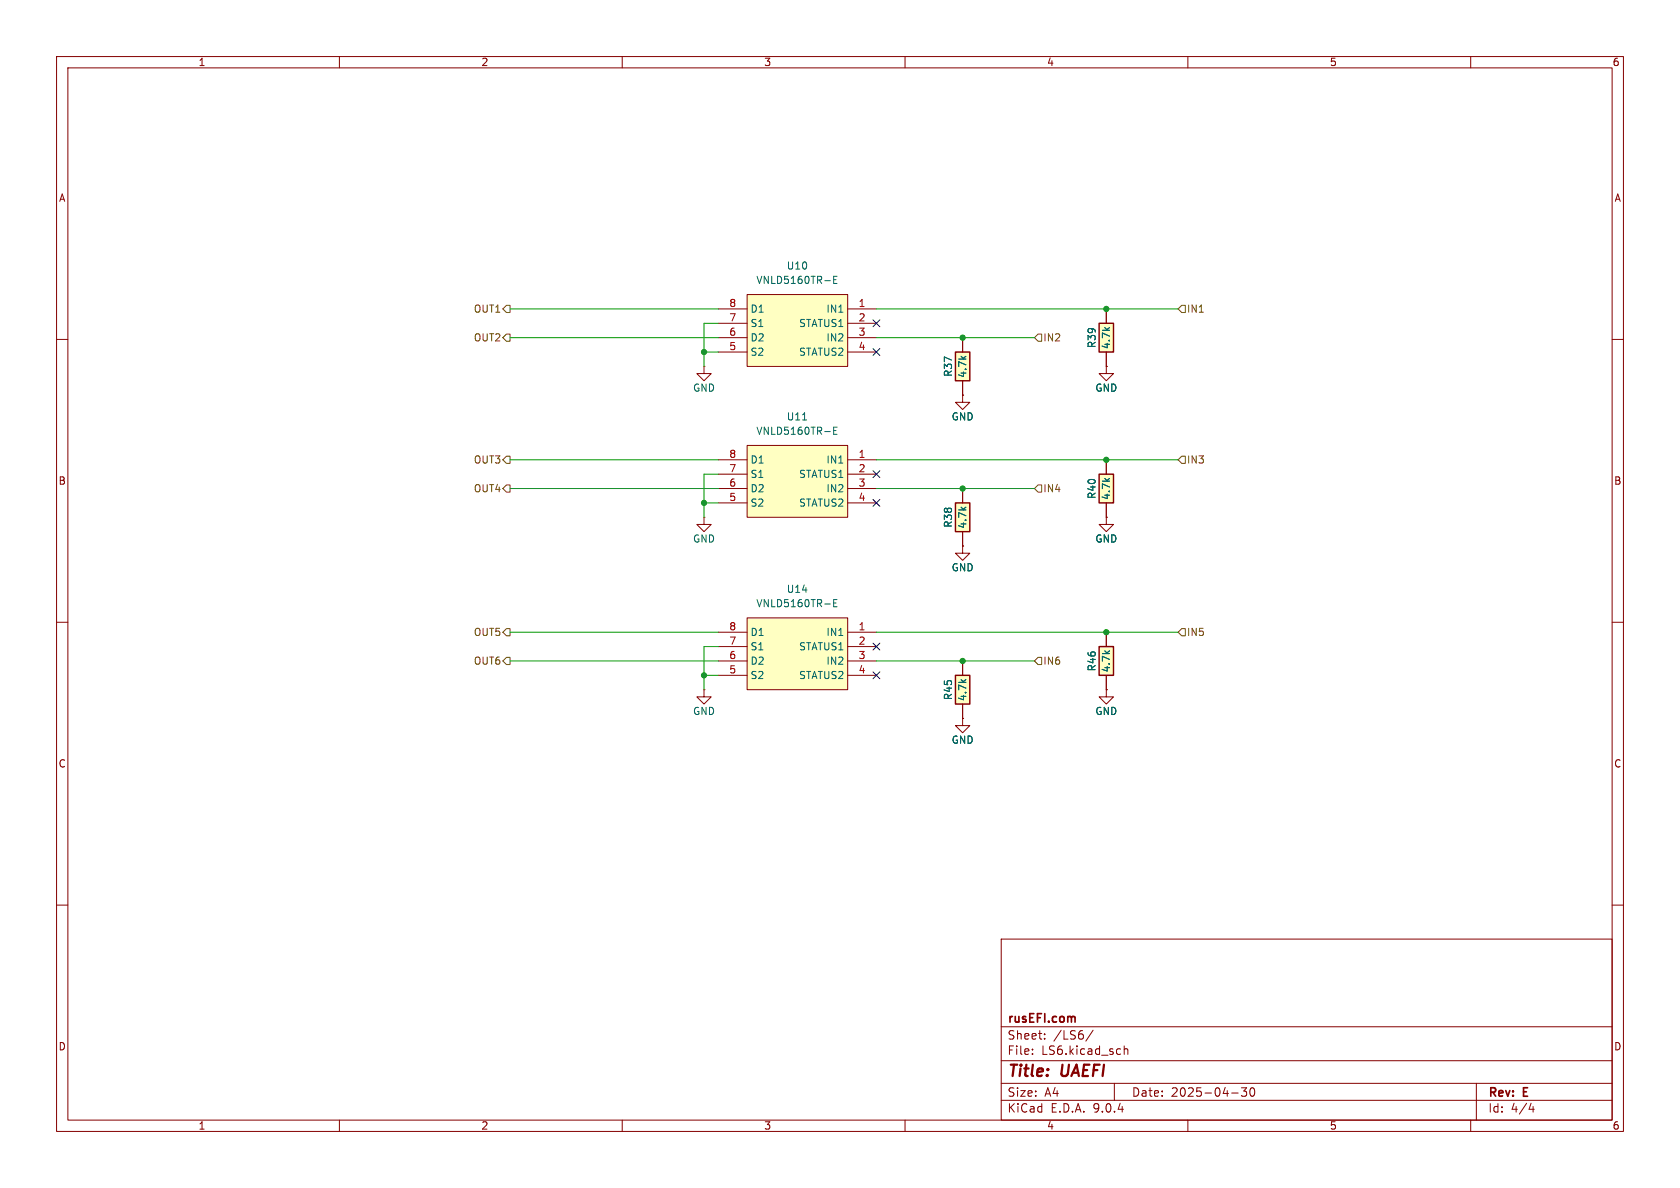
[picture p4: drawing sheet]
<svg xmlns="http://www.w3.org/2000/svg" width="297mm" height="210mm" viewBox="0 0 297 210" stroke-linecap="round" stroke-linejoin="round" font-family="sans-serif">
<g fill="none" stroke="#840000" stroke-width=".18">
<path d="M10 10h277v190h-277zM12 12h273v186h-273zM60 10v2M110 10v2M160 10v2M210 10v2M260 10v2M10 60h2M285 60h2M170.2 96.5v1.3h-1.3l1.3 1.3 1.2-1.3h-1.2M170.2 96.5h.1M195.6 91.4v1.3h-1.3l1.3 1.3 1.2-1.3h-1.2"/>
<path d="M195.6 91.4h.1M10 110h2M285 110h2M124.5 121.9v1.3h-1.3l1.3 1.3 1.2-1.3h-1.2M124.5 121.9h.1M10 160h2M177 166h108v32h-108zM285 160h2M60 198v2M110 198v2M160 198v2M177 194.5h108"/>
<path d="M177 191.5h108M177 187.5h108M177 181.5h108M182.5 186.3v.1M182.5 185.5v.1M184.7 183.6v.1M184.7 182.8v.1M193.2 182.1l-1.2 2M197 191.5v3M198.7 184.9v1.5M198.7 185.5l.3-.1 .3 .1 .1 .9M210 198v2"/>
<path d="M217.7 193.2h1.2M219.5 192.3h.9l-.5 .6 .4 .1v.7l-.2 .1h-.4l-.2-.1M221.1 192.4l.2-.1a.81 .81 0 0 1 .6 .6 .81 .81 0 0 1-.3 .8l-.1 .1a.81 .81 0 0 1-.4-1.4zM260 198v2M261 191.5v6.5M270.7 195l-.4 1.1h.9M271 195.6v1"/>
</g>
<path d="M189.8 179.7l.3 .2v.8" fill="none" stroke="#840000" stroke-width=".3"/>
<path d="M194.3 83.8h2.5v5.1h-2.5z" fill="#ffffc2"/>
<path d="M194.3 83.8h2.5v5.1h-2.5z" fill="none" stroke="#840000" stroke-width=".25"/>
<path d="M124.5 64.8v1.2h-1.3l1.3 1.3 1.2-1.3h-1.2M124.5 64.8h.1M195.6 81.3v2.5M195.6 88.9v2.5" fill="none" stroke="#840000" stroke-width=".18"/>
<path d="M168.9 62.2h2.5v5.1h-2.5z" fill="#ffffc2"/>
<path d="M168.9 62.2h2.5v5.1h-2.5z" fill="none" stroke="#840000" stroke-width=".25"/>
<path d="M170.2 59.7v2.5M170.2 69.9v1.2h-1.3l1.3 1.3 1.2-1.3h-1.2M170.2 69.9h.1M170.2 67.3v2.6M195.6 64.8v1.2h-1.3l1.3 1.3 1.2-1.3h-1.2M195.6 64.8h.1M170.2 127v1.3h-1.3l1.3 1.2 1.2-1.2h-1.2M170.2 127h.1" fill="none" stroke="#840000" stroke-width=".18"/>
<path d="M168.9 88.9h2.5v5.1h-2.5z" fill="#ffffc2"/>
<path d="M168.9 88.9h2.5v5.1h-2.5z" fill="none" stroke="#840000" stroke-width=".25"/>
<path d="M124.5 91.4v1.3h-1.3l1.3 1.3 1.2-1.3h-1.2M124.5 91.4h.1M170.2 86.4v2.5M170.2 94v2.5" fill="none" stroke="#840000" stroke-width=".18"/>
<path d="M194.3 57.2h2.5v5h-2.5z" fill="#ffffc2"/>
<path d="M194.3 57.2h2.5v5h-2.5z" fill="none" stroke="#840000" stroke-width=".25"/>
<path d="M195.6 54.6v2.6M195.6 62.2v2.6" fill="none" stroke="#840000" stroke-width=".18"/>
<path d="M194.3 114.3h2.5v5.1h-2.5z" fill="#ffffc2"/>
<path d="M194.3 114.3h2.5v5.1h-2.5z" fill="none" stroke="#840000" stroke-width=".25"/>
<path d="M195.6 111.8v2.5M195.6 119.4v2.5" fill="none" stroke="#840000" stroke-width=".18"/>
<path d="M168.9 119.4h2.5v5.1h-2.5z" fill="#ffffc2"/>
<path d="M168.9 119.4h2.5v5.1h-2.5z" fill="none" stroke="#840000" stroke-width=".25"/>
<path d="M170.2 116.8v2.6M170.2 124.5v2.5" fill="none" stroke="#840000" stroke-width=".18"/>
<path d="M132.1 109.2h17.8v12.7h-17.8z" fill="#ffffc2"/>
<path d="M127 111.8h5.1M127 114.3h5.1M127 116.8h5.1M127 119.4h5.1M132.1 109.2h17.8v12.7h-17.8zM149.9 111.8h5M149.9 114.3h5M149.9 116.8h5M149.9 119.4h5" fill="none" stroke="#840000" stroke-width=".18"/>
<path d="M147.4 106.6h.4M148 106h-.6v1.3h.6" fill="none" stroke="#006464" stroke-width=".18"/>
<path d="M132.1 52.1h17.8v12.7h-17.8z" fill="#ffffc2"/>
<path d="M127 54.6h5.1M127 57.2h5.1M127 59.7h5.1M132.1 52.1h17.8v12.7h-17.8zM149.9 54.6h5M149.9 57.2h5M149.9 59.7h5M127 62.2h5.1M149.9 62.2h5" fill="none" stroke="#840000" stroke-width=".18"/>
<path d="M147.4 49.4h.4M148 48.8h-.6v1.3h.6" fill="none" stroke="#006464" stroke-width=".18"/>
<path d="M132.1 78.7h17.8v12.7h-17.8z" fill="#ffffc2"/>
<g fill="none" stroke="#840000" stroke-width=".18">
<path d="M170.2 59.7v2.5M195.6 54.6v2.6M132.1 78.7h17.8v12.7h-17.8zM170.2 69.9h.1M170.2 67.3v2.6M195.6 64.8h.1M195.6 62.2v2.6M127 81.3h5.1M127 83.8h5.1M127 86.4h5.1M127 88.9h5.1M149.9 81.3h5"/>
<path d="M149.9 83.8h5M149.9 86.4h5M149.9 88.9h5M170.2 96.5h.1M170.2 86.4v2.5M170.2 94v2.5M195.6 91.4h.1M195.6 81.3v2.5M195.6 88.9v2.5M170.2 116.8v2.6M195.6 111.8v2.5M195.6 119.4v2.5"/>
<path d="M170.2 127h.1M170.2 124.5v2.5M195.6 121.9v1.3h-1.3l1.3 1.3 1.2-1.3h-1.2M195.6 121.9h.1"/>
</g>
<path d="M141.9 74.2h.7M147.4 76.1h.4M148 75.5h-.6v1.3h.6" fill="none" stroke="#006464" stroke-width=".18"/>
<path d="M88.9 59.7l.6-.6h.7v1.2h-.7zM89.5 54h.7v1.2h-.7l-.6-.6zM183.5 59.1h.6v1.2h-.6l-.6-.6zM208.9 54h.6v1.2h-.6l-.6-.6zM88.9 81.3l.6-.7h.7v1.3h-.7zM89.5 85.7h.7v1.3h-.7l-.6-.6zM183.5 85.7h.6v1.3h-.6l-.6-.6zM208.9 80.6h.6v1.3h-.6l-.6-.6zM88.9 116.8l.6-.6h.7v1.3h-.7zM89.5 111.1h.7v1.3h-.7l-.6-.6zM183.5 116.2h.6v1.3h-.6l-.6-.7zM208.9 111.1h.6v1.3h-.6l-.6-.6z" fill="none" stroke="#725600" stroke-width=".18"/>
<g fill="none" stroke="#009600" stroke-width=".18">
<path d="M90.2 54.6h36.8M90.2 59.7h36.8M127 57.2h-2.5v7.6M154.9 54.6h53.4M154.9 59.7h28M124.5 62.2h2.5M90.2 81.3h36.8M90.2 86.4h36.8M124.5 88.9h2.5M127 83.8h-2.5v7.6M154.9 81.3h53.4M154.9 86.4h28"/>
<path d="M90.2 111.8h36.8M90.2 116.8h36.8M124.5 119.4h2.5M127 114.3h-2.5v7.6M154.9 111.8h53.4M154.9 116.8h28"/>
</g>
<path d="M154.3 56.5l1.2 1.3M155.5 56.5l-1.2 1.3M154.3 61.6l1.2 1.2M155.5 61.6l-1.2 1.2M154.3 88.3l1.2 1.2M154.3 83.2l1.2 1.2M155.5 88.3l-1.2 1.2M155.5 83.2l-1.2 1.2M154.3 118.8l1.2 1.2M154.3 113.7l1.2 1.2M155.5 118.8l-1.2 1.2M155.5 113.7l-1.2 1.2" fill="none" stroke="#000084" stroke-width=".18"/>
<g fill="#009600" stroke="#009600" stroke-width=".18">
<circle cx="124.5" cy="88.9" r=".46"/>
<circle cx="124.5" cy="62.2" r=".46"/>
<circle cx="124.5" cy="119.4" r=".46"/>
<circle cx="170.2" cy="59.7" r=".46"/>
<circle cx="170.2" cy="116.8" r=".46"/>
<circle cx="170.2" cy="86.4" r=".46"/>
<circle cx="195.6" cy="111.8" r=".46"/>
<circle cx="195.6" cy="54.6" r=".46"/>
<circle cx="195.6" cy="81.3" r=".46"/>
</g>
<g font-size="2.8" fill="#840000">
<text x="178" y="190.9">Title:</text>
<text x="187.7" y="190.9">UAEFI</text>
</g>
<g font-size="2.1" fill="#840000">
<text x="178" y="184">Sheet:</text>
<text x="178" y="181.2">rusEFI.com</text>
<text x="186.2" y="184">/LS6/</text>
<text x="178" y="186.7">File:</text>
<text x="184.1" y="186.7">LS6.kicad_sch</text>
<text x="178" y="196.9">KiCad</text>
<text x="178" y="194.1">Size:</text>
<text x="184.7" y="194.1">A4</text>
<text x="185.7" y="196.9">E.D.A.</text>
<text x="193.3" y="196.9">9.0.4</text>
<text x="200" y="194.1">Date:</text>
<text x="207" y="194.1">2025-04-30</text>
<text x="263" y="194.3">Rev:</text>
<text x="263" y="196.9">Id:</text>
<text x="267.1" y="196.9">4/4</text>
<text x="269.4" y="194.3">E</text>
</g>
<g font-size="1.8" fill="#840000">
<text x="35" y="11.9">1</text>
<text x="85" y="11.9">2</text>
<text x="135" y="11.9">3</text>
<text x="185" y="11.9">4</text>
<text x="235" y="11.9">5</text>
<text x="285" y="11.9">6</text>
<text x="10.3" y="35.9">A</text>
<text x="285.3" y="35.9">A</text>
<text x="10.3" y="85.9">B</text>
<text x="285.3" y="85.9">B</text>
<text x="10.3" y="135.9">C</text>
<text x="285.3" y="135.9">C</text>
<text x="10.3" y="185.9">D</text>
<text x="285.3" y="185.9">D</text>
<text x="35" y="199.9">1</text>
<text x="85" y="199.9">2</text>
<text x="135" y="199.9">3</text>
<text x="185" y="199.9">4</text>
<text x="235" y="199.9">5</text>
<text x="285" y="199.9">6</text>
</g>
<g font-size="1.8" fill="#006464">
<text x="139" y="47.9">U10</text>
<text x="133.6" y="50.4">VNLD5160TR-E</text>
<text x="132.6" y="55.5">D1</text>
<text x="132.6" y="58">S1</text>
<text x="141.2" y="58">STATUS1</text>
<text x="146" y="55.5">IN1</text>
<text x="132.6" y="60.6">D2</text>
<text x="132.6" y="63.1">S2</text>
<text x="141.2" y="63.1">STATUS2</text>
<text x="146" y="60.6">IN2</text>
<text x="193.9" y="61.6" transform="rotate(-90 193.9 61.6)">R39</text>
<text x="196.4" y="61.8" transform="rotate(-90 196.4 61.8)">4.7k</text>
<text x="122.4" y="69.4">GND</text>
<text x="168.5" y="66.7" transform="rotate(-90 168.5 66.7)">R37</text>
<text x="171" y="66.9" transform="rotate(-90 171 66.9)">4.7k</text>
<text x="193.5" y="69.4">GND</text>
<text x="133.6" y="77.1">VNLD5160TR-E</text>
<text x="139" y="74.5">U11</text>
<text x="168.1" y="74.5">GND</text>
<text x="132.6" y="82.1">D1</text>
<text x="146" y="82.1">IN1</text>
<text x="132.6" y="84.7">S1</text>
<text x="132.6" y="87.2">D2</text>
<text x="132.6" y="89.8">S2</text>
<text x="141.2" y="84.7">STATUS1</text>
<text x="141.2" y="89.8">STATUS2</text>
<text x="146" y="87.2">IN2</text>
<text x="193.9" y="88.3" transform="rotate(-90 193.9 88.3)">R40</text>
<text x="196.4" y="88.5" transform="rotate(-90 196.4 88.5)">4.7k</text>
<text x="168.5" y="93.4" transform="rotate(-90 168.5 93.4)">R38</text>
<text x="171" y="93.6" transform="rotate(-90 171 93.6)">4.7k</text>
<text x="122.4" y="96.1">GND</text>
<text x="168.1" y="101.2">GND</text>
<text x="193.5" y="96.1">GND</text>
<text x="133.6" y="107.5">VNLD5160TR-E</text>
<text x="139" y="105">U14</text>
<text x="132.6" y="112.6">D1</text>
<text x="146" y="112.6">IN1</text>
<text x="132.6" y="115.2">S1</text>
<text x="132.6" y="117.7">D2</text>
<text x="141.2" y="115.2">STATUS1</text>
<text x="146" y="117.7">IN2</text>
<text x="193.9" y="118.8" transform="rotate(-90 193.9 118.8)">R46</text>
<text x="196.4" y="119" transform="rotate(-90 196.4 119)">4.7k</text>
<text x="132.6" y="120.2">S2</text>
<text x="141.2" y="120.2">STATUS2</text>
<text x="168.5" y="123.9" transform="rotate(-90 168.5 123.9)">R45</text>
<text x="171" y="124" transform="rotate(-90 171 124)">4.7k</text>
<text x="122.4" y="126.6">GND</text>
<text x="168.1" y="131.7">GND</text>
<text x="193.5" y="126.6">GND</text>
</g>
<g font-size="1.8" fill="#725600">
<text x="83.7" y="55.5">OUT1</text>
<text x="209.7" y="55.5">IN1</text>
<text x="83.7" y="60.6">OUT2</text>
<text x="184.3" y="60.6">IN2</text>
<text x="83.7" y="82.1">OUT3</text>
<text x="209.7" y="82.1">IN3</text>
<text x="83.7" y="87.2">OUT4</text>
<text x="184.3" y="87.2">IN4</text>
<text x="83.7" y="112.6">OUT5</text>
<text x="209.7" y="112.6">IN5</text>
<text x="83.7" y="117.7">OUT6</text>
<text x="184.3" y="117.7">IN6</text>
</g>
<g font-size="1.8" fill="#a90000">
<text x="128.8" y="54.4">8</text>
<text x="128.8" y="56.9">7</text>
<text x="128.8" y="59.4">6</text>
<text x="151.7" y="54.4">1</text>
<text x="151.7" y="56.9">2</text>
<text x="151.7" y="59.4">3</text>
<text x="128.8" y="62">5</text>
<text x="151.7" y="62">4</text>
<text x="128.8" y="81">8</text>
<text x="128.8" y="83.6">7</text>
<text x="151.7" y="81">1</text>
<text x="151.7" y="83.6">2</text>
<text x="128.8" y="86.1">6</text>
<text x="128.8" y="88.6">5</text>
<text x="151.7" y="86.1">3</text>
<text x="151.7" y="88.6">4</text>
<text x="128.8" y="111.5">8</text>
<text x="151.7" y="111.5">1</text>
<text x="128.8" y="114">7</text>
<text x="128.8" y="116.6">6</text>
<text x="128.8" y="119.1">5</text>
<text x="151.7" y="114">2</text>
<text x="151.7" y="116.6">3</text>
<text x="151.7" y="119.1">4</text>
</g>
</svg>
